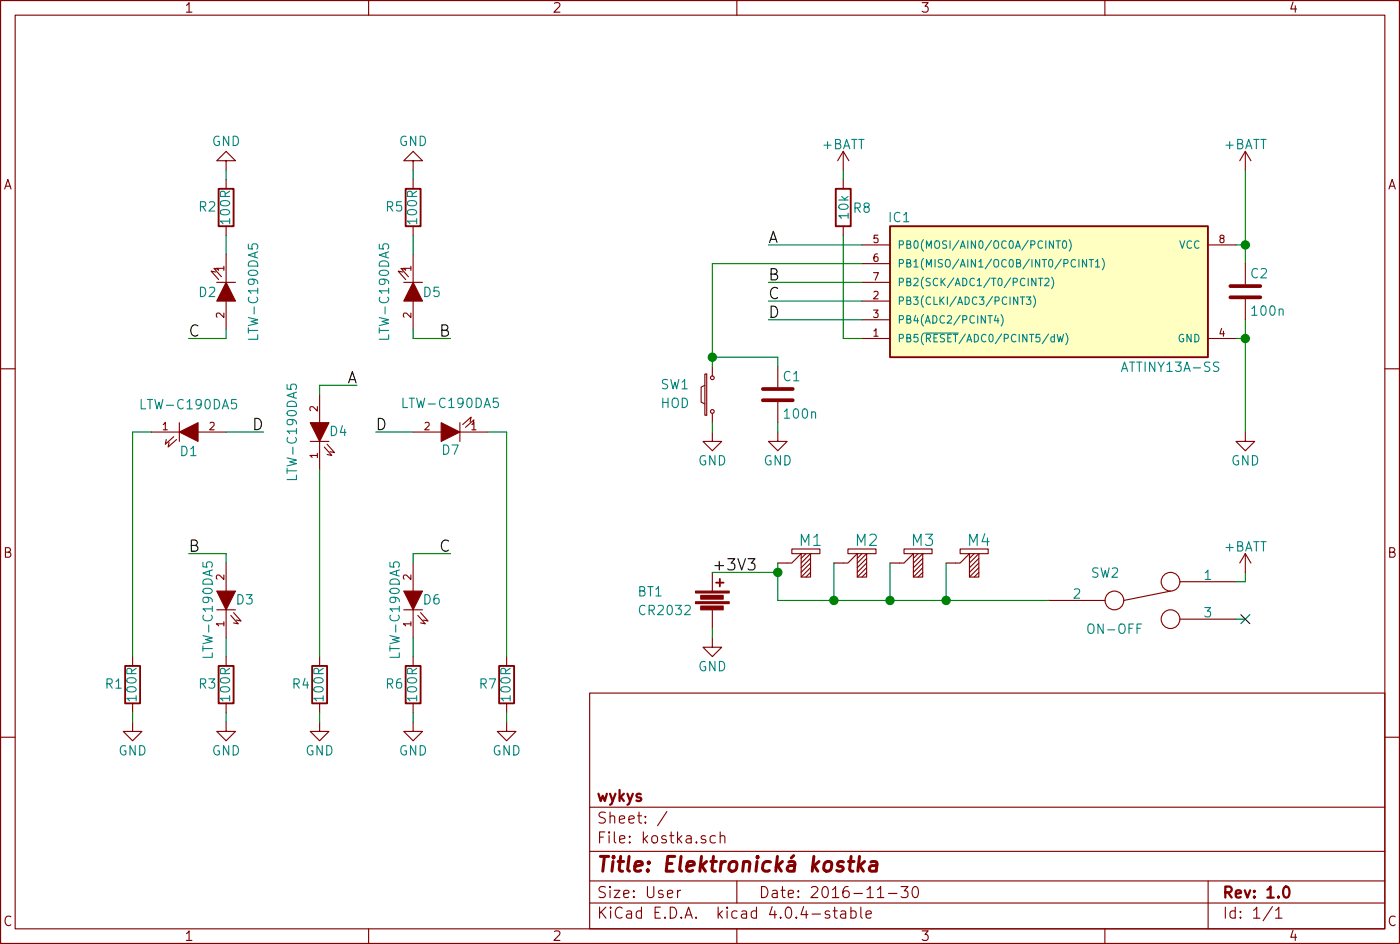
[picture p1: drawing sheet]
EESchema Schematic File Version 2
LIBS:m3
LIBS:power
LIBS:device
LIBS:transistors
LIBS:conn
LIBS:linear
LIBS:regul
LIBS:74xx
LIBS:cmos4000
LIBS:adc-dac
LIBS:memory
LIBS:xilinx
LIBS:microcontrollers
LIBS:dsp
LIBS:microchip
LIBS:analog_switches
LIBS:motorola
LIBS:texas
LIBS:intel
LIBS:audio
LIBS:interface
LIBS:digital-audio
LIBS:philips
LIBS:display
LIBS:cypress
LIBS:siliconi
LIBS:opto
LIBS:atmel
LIBS:contrib
LIBS:valves
LIBS:kostka-cache
EELAYER 25 0
EELAYER END
$Descr User 8268 5827
encoding utf-8
Sheet 1 1
Title "Elektronická kostka"
Date "2016-11-30"
Rev "1.0"
Comp "wykys"
Comment1 ""
Comment2 ""
Comment3 ""
Comment4 ""
$EndDescr
$Comp
L LED D2
U 1 1
P 1600 1950
F 0 "D2" V 1600 1850 50  0000 C CNN
F 1 "LTW-C190DA5" H 1600 2100 50  0000 C CNN
F 2 "LEDs:LED_0603" H 1600 1950 50  0001 C CNN
F 3 "" H 1600 1950 50  0000 C CNN
	1    1600 1950
	0    1    1    0   
$EndComp
$Comp
L LED D5
U 1 1
P 2600 1950
F 0 "D5" V 2600 2050 50  0000 C CNN
F 1 "LTW-C190DA5" H 2600 1800 50  0000 C CNN
F 2 "LEDs:LED_0603" H 2600 1950 50  0001 C CNN
F 3 "" H 2600 1950 50  0000 C CNN
	1    2600 1950
	0    1    1    0   
$EndComp
$Comp
L LED D6
U 1 1
P 2600 3600
F 0 "D6" V 2600 3500 50  0000 C CNN
F 1 "LTW-C190DA5" H 2550 3700 50  0000 C CNN
F 2 "LEDs:LED_0603" H 2600 3600 50  0001 C CNN
F 3 "" H 2600 3600 50  0000 C CNN
	1    2600 3600
	0    -1   -1   0   
$EndComp
$Comp
L LED D7
U 1 1
P 2800 2700
F 0 "D7" H 2800 2800 50  0000 C CNN
F 1 "LTW-C190DA5" H 2800 2550 50  0000 C CNN
F 2 "LEDs:LED_0603" H 2800 2700 50  0001 C CNN
F 3 "" H 2800 2700 50  0000 C CNN
	1    2800 2700
	-1   0    0    1   
$EndComp
$Comp
L LED D1
U 1 1
P 1400 2700
F 0 "D1" H 1400 2600 50  0000 C CNN
F 1 "LTW-C190DA5" H 1400 2850 50  0000 C CNN
F 2 "LEDs:LED_0603" H 1400 2700 50  0001 C CNN
F 3 "" H 1400 2700 50  0000 C CNN
	1    1400 2700
	1    0    0    -1  
$EndComp
$Comp
L LED D3
U 1 1
P 1600 3600
F 0 "D3" V 1600 3500 50  0000 C CNN
F 1 "LTW-C190DA5" H 1550 3700 50  0000 C CNN
F 2 "LEDs:LED_0603" H 1600 3600 50  0001 C CNN
F 3 "" H 1600 3600 50  0000 C CNN
	1    1600 3600
	0    -1   -1   0   
$EndComp
$Comp
L ATTINY13A-SS IC1
U 1 1
P 6000 1950
F 0 "IC1" H 5200 2350 50  0000 C CNN
F 1 "ATTINY13A-SS" H 6650 1550 50  0000 C CNN
F 2 "Housings_SOIC:SOIC-8_3.9x4.9mm_Pitch1.27mm" H 6600 1950 50  0001 C CIN
F 3 "" H 5200 2300 50  0000 C CNN
	1    6000 1950
	1    0    0    -1  
$EndComp
$Comp
L R R2
U 1 1
P 1600 1500
F 0 "R2" H 1700 1500 50  0000 C CNN
F 1 "100R" V 1600 1500 50  0000 C CNN
F 2 "Resistors_SMD:R_0805_HandSoldering" V 1530 1500 50  0001 C CNN
F 3 "" H 1600 1500 50  0000 C CNN
	1    1600 1500
	-1   0    0    1   
$EndComp
$Comp
L R R5
U 1 1
P 2600 1500
F 0 "R5" H 2700 1500 50  0000 C CNN
F 1 "100R" V 2600 1500 50  0000 C CNN
F 2 "Resistors_SMD:R_0805_HandSoldering" V 2530 1500 50  0001 C CNN
F 3 "" H 2600 1500 50  0000 C CNN
	1    2600 1500
	-1   0    0    1   
$EndComp
$Comp
L R R1
U 1 1
P 1100 4050
F 0 "R1" H 1200 4050 50  0000 C CNN
F 1 "100R" V 1100 4050 50  0000 C CNN
F 2 "Resistors_SMD:R_0805_HandSoldering" V 1030 4050 50  0001 C CNN
F 3 "" H 1100 4050 50  0000 C CNN
	1    1100 4050
	-1   0    0    1   
$EndComp
$Comp
L R R4
U 1 1
P 2100 4050
F 0 "R4" H 2200 4050 50  0000 C CNN
F 1 "100R" V 2100 4050 50  0000 C CNN
F 2 "Resistors_SMD:R_0805_HandSoldering" V 2030 4050 50  0001 C CNN
F 3 "" H 2100 4050 50  0000 C CNN
	1    2100 4050
	-1   0    0    1   
$EndComp
$Comp
L R R6
U 1 1
P 2600 4050
F 0 "R6" H 2700 4050 50  0000 C CNN
F 1 "100R" V 2600 4050 50  0000 C CNN
F 2 "Resistors_SMD:R_0805_HandSoldering" V 2530 4050 50  0001 C CNN
F 3 "" H 2600 4050 50  0000 C CNN
	1    2600 4050
	-1   0    0    1   
$EndComp
$Comp
L R R3
U 1 1
P 1600 4050
F 0 "R3" H 1700 4050 50  0000 C CNN
F 1 "100R" V 1600 4050 50  0000 C CNN
F 2 "Resistors_SMD:R_0805_HandSoldering" V 1530 4050 50  0001 C CNN
F 3 "" H 1600 4050 50  0000 C CNN
	1    1600 4050
	-1   0    0    1   
$EndComp
$Comp
L GND #PWR13
U 1 1
P 7050 2700
F 0 "#PWR13" H 7050 2450 50  0001 C CNN
F 1 "GND" H 7050 2550 50  0000 C CNN
F 2 "" H 7050 2700 50  0000 C CNN
F 3 "" H 7050 2700 50  0000 C CNN
	1    7050 2700
	1    0    0    -1  
$EndComp
Wire Wire Line
	7050 2100 7050 2200
Wire Wire Line
	7050 2200 7050 2700
Wire Wire Line
	7050 2200 7000 2200
Wire Wire Line
	7000 1700 7050 1700
Wire Wire Line
	7050 1300 7050 1700
Wire Wire Line
	7050 1700 7050 1800
$Comp
L C C2
U 1 1
P 7050 1950
F 0 "C2" H 7075 2050 50  0000 L CNN
F 1 "100n" H 7075 1850 50  0000 L CNN
F 2 "Capacitors_SMD:C_0805_HandSoldering" H 7088 1800 50  0001 C CNN
F 3 "" H 7050 1950 50  0000 C CNN
	1    7050 1950
	1    0    0    -1  
$EndComp
Connection ~ 7050 1700
Connection ~ 7050 2200
$Comp
L SW_PUSH_SMALL_H SW1
U 1 1
P 4200 2500
F 0 "SW1" V 4250 2700 50  0000 C CNN
F 1 "HOD" V 4150 2700 50  0000 C CNN
F 2 "Buttons_Switches_SMD:SW_SPST_PTS645" H 4200 2700 50  0001 C CNN
F 3 "" H 4200 2700 50  0000 C CNN
	1    4200 2500
	0    -1   -1   0   
$EndComp
$Comp
L C C1
U 1 1
P 4550 2500
F 0 "C1" H 4575 2600 50  0000 L CNN
F 1 "100n" H 4575 2400 50  0000 L CNN
F 2 "Capacitors_SMD:C_0805_HandSoldering" H 4588 2350 50  0001 C CNN
F 3 "" H 4550 2500 50  0000 C CNN
	1    4550 2500
	1    0    0    -1  
$EndComp
$Comp
L GND #PWR10
U 1 1
P 4550 2700
F 0 "#PWR10" H 4550 2450 50  0001 C CNN
F 1 "GND" H 4550 2550 50  0000 C CNN
F 2 "" H 4550 2700 50  0000 C CNN
F 3 "" H 4550 2700 50  0000 C CNN
	1    4550 2700
	1    0    0    -1  
$EndComp
$Comp
L GND #PWR8
U 1 1
P 4200 2700
F 0 "#PWR8" H 4200 2450 50  0001 C CNN
F 1 "GND" H 4200 2550 50  0000 C CNN
F 2 "" H 4200 2700 50  0000 C CNN
F 3 "" H 4200 2700 50  0000 C CNN
	1    4200 2700
	1    0    0    -1  
$EndComp
Wire Wire Line
	4550 2700 4550 2650
Wire Wire Line
	4200 2700 4200 2650
Wire Wire Line
	4200 1800 4200 2300
Wire Wire Line
	4200 2300 4200 2350
Wire Wire Line
	4200 1800 5000 1800
Wire Wire Line
	4550 2350 4550 2300
Wire Wire Line
	4550 2300 4200 2300
Connection ~ 4200 2300
$Comp
L R R8
U 1 1
P 4900 1500
F 0 "R8" H 5000 1500 50  0000 C CNN
F 1 "10k" V 4900 1500 50  0000 C CNN
F 2 "Resistors_SMD:R_0805_HandSoldering" V 4830 1500 50  0001 C CNN
F 3 "" H 4900 1500 50  0000 C CNN
	1    4900 1500
	1    0    0    -1  
$EndComp
Wire Wire Line
	4900 1350 4900 1300
Wire Wire Line
	4900 1650 4900 2200
Wire Wire Line
	4900 2200 5000 2200
$Comp
L LED D4
U 1 1
P 2100 2700
F 0 "D4" V 2100 2600 50  0000 C CNN
F 1 "LTW-C190DA5" H 2100 2850 50  0000 C CNN
F 2 "LEDs:LED_0603" H 2100 2700 50  0001 C CNN
F 3 "" H 2100 2700 50  0000 C CNN
	1    2100 2700
	0    -1   -1   0   
$EndComp
$Comp
L R R7
U 1 1
P 3100 4050
F 0 "R7" H 3200 4050 50  0000 C CNN
F 1 "100R" V 3100 4050 50  0000 C CNN
F 2 "Resistors_SMD:R_0805_HandSoldering" V 3030 4050 50  0001 C CNN
F 3 "" H 3100 4050 50  0000 C CNN
	1    3100 4050
	-1   0    0    1   
$EndComp
$Comp
L GND #PWR7
U 1 1
P 3100 4250
F 0 "#PWR7" H 3100 4000 50  0001 C CNN
F 1 "GND" H 3100 4100 50  0000 C CNN
F 2 "" H 3100 4250 50  0000 C CNN
F 3 "" H 3100 4250 50  0000 C CNN
	1    3100 4250
	1    0    0    -1  
$EndComp
$Comp
L GND #PWR6
U 1 1
P 2600 4250
F 0 "#PWR6" H 2600 4000 50  0001 C CNN
F 1 "GND" H 2600 4100 50  0000 C CNN
F 2 "" H 2600 4250 50  0000 C CNN
F 3 "" H 2600 4250 50  0000 C CNN
	1    2600 4250
	1    0    0    -1  
$EndComp
$Comp
L GND #PWR4
U 1 1
P 2100 4250
F 0 "#PWR4" H 2100 4000 50  0001 C CNN
F 1 "GND" H 2100 4100 50  0000 C CNN
F 2 "" H 2100 4250 50  0000 C CNN
F 3 "" H 2100 4250 50  0000 C CNN
	1    2100 4250
	1    0    0    -1  
$EndComp
$Comp
L GND #PWR3
U 1 1
P 1600 4250
F 0 "#PWR3" H 1600 4000 50  0001 C CNN
F 1 "GND" H 1600 4100 50  0000 C CNN
F 2 "" H 1600 4250 50  0000 C CNN
F 3 "" H 1600 4250 50  0000 C CNN
	1    1600 4250
	1    0    0    -1  
$EndComp
$Comp
L GND #PWR1
U 1 1
P 1100 4250
F 0 "#PWR1" H 1100 4000 50  0001 C CNN
F 1 "GND" H 1100 4100 50  0000 C CNN
F 2 "" H 1100 4250 50  0000 C CNN
F 3 "" H 1100 4250 50  0000 C CNN
	1    1100 4250
	1    0    0    -1  
$EndComp
$Comp
L GND #PWR5
U 1 1
P 2600 1300
F 0 "#PWR5" H 2600 1050 50  0001 C CNN
F 1 "GND" H 2600 1150 50  0000 C CNN
F 2 "" H 2600 1300 50  0000 C CNN
F 3 "" H 2600 1300 50  0000 C CNN
	1    2600 1300
	-1   0    0    1   
$EndComp
$Comp
L GND #PWR2
U 1 1
P 1600 1300
F 0 "#PWR2" H 1600 1050 50  0001 C CNN
F 1 "GND" H 1600 1150 50  0000 C CNN
F 2 "" H 1600 1300 50  0000 C CNN
F 3 "" H 1600 1300 50  0000 C CNN
	1    1600 1300
	-1   0    0    1   
$EndComp
Wire Wire Line
	1600 1350 1600 1300
Wire Wire Line
	2600 1350 2600 1300
Wire Wire Line
	3100 4250 3100 4200
Wire Wire Line
	2600 4250 2600 4200
Wire Wire Line
	2100 4250 2100 4200
Wire Wire Line
	1600 4250 1600 4200
Wire Wire Line
	1100 4250 1100 4200
Wire Wire Line
	1600 3900 1600 3800
Wire Wire Line
	2600 3900 2600 3800
Wire Wire Line
	2100 2900 2100 3900
Wire Wire Line
	2600 1750 2600 1650
Wire Wire Line
	1600 1750 1600 1650
Wire Wire Line
	3000 2700 3100 2700
Wire Wire Line
	1100 2700 1100 3900
Wire Wire Line
	2600 2150 2600 2200
Wire Wire Line
	1600 2700 1800 2700
Wire Wire Line
	2400 2700 2600 2700
Wire Wire Line
	1200 2700 1100 2700
Wire Wire Line
	2100 2500 2100 2450
Wire Wire Line
	3100 2700 3100 3900
Wire Wire Line
	2600 2200 2800 2200
Wire Wire Line
	1600 2150 1600 2200
Wire Wire Line
	1600 2200 1400 2200
Wire Wire Line
	2600 3400 2600 3350
Wire Wire Line
	2600 3350 2800 3350
Wire Wire Line
	1600 3400 1600 3350
Wire Wire Line
	1600 3350 1400 3350
Text Label 2300 2450 2    60   ~ 0
A
Wire Wire Line
	2100 2450 2300 2450
Text Label 2800 2200 2    60   ~ 0
B
Text Label 1400 3350 0    60   ~ 0
B
Text Label 1400 2200 0    60   ~ 0
C
Text Label 2800 3350 2    60   ~ 0
C
Text Label 2400 2700 0    60   ~ 0
D
Text Label 1800 2700 2    60   ~ 0
D
Wire Wire Line
	5000 1700 4500 1700
Wire Wire Line
	5000 1900 4500 1900
Wire Wire Line
	5000 2000 4500 2000
Wire Wire Line
	5000 2100 4500 2100
Text Label 4500 1700 0    60   ~ 0
A
Text Label 4500 1900 0    60   ~ 0
B
Text Label 4500 2000 0    60   ~ 0
C
Text Label 4500 2100 0    60   ~ 0
D
$Comp
L M3 M1
U 1 1
P 4700 3400
F 0 "M1" H 4725 3525 60  0000 C CNN
F 1 "M3" H 4700 3275 60  0001 C CNN
F 2 "Wire_Pads:SolderWirePad_single_0-8mmDrill" H 4700 3275 60  0001 C CNN
F 3 "" H 4700 3275 60  0000 C CNN
	1    4700 3400
	1    0    0    -1  
$EndComp
$Comp
L M3 M2
U 1 1
P 5000 3400
F 0 "M2" H 5025 3525 60  0000 C CNN
F 1 "M3" H 5000 3275 60  0001 C CNN
F 2 "Wire_Pads:SolderWirePad_single_0-8mmDrill" H 5000 3275 60  0001 C CNN
F 3 "" H 5000 3275 60  0000 C CNN
	1    5000 3400
	1    0    0    -1  
$EndComp
$Comp
L M3 M3
U 1 1
P 5300 3400
F 0 "M3" H 5325 3525 60  0000 C CNN
F 1 "M3" H 5300 3275 60  0001 C CNN
F 2 "Wire_Pads:SolderWirePad_single_0-8mmDrill" H 5300 3275 60  0001 C CNN
F 3 "" H 5300 3275 60  0000 C CNN
	1    5300 3400
	1    0    0    -1  
$EndComp
$Comp
L M3 M4
U 1 1
P 5600 3400
F 0 "M4" H 5625 3525 60  0000 C CNN
F 1 "M3" H 5600 3275 60  0001 C CNN
F 2 "Wire_Pads:SolderWirePad_single_0-8mmDrill" H 5600 3275 60  0001 C CNN
F 3 "" H 5600 3275 60  0000 C CNN
	1    5600 3400
	1    0    0    -1  
$EndComp
Wire Wire Line
	4550 3400 4550 3450
Wire Wire Line
	4550 3450 4550 3600
Wire Wire Line
	4850 3400 4850 3600
Wire Wire Line
	5150 3600 5150 3400
Wire Wire Line
	5450 3600 5450 3400
$Comp
L SWITCH_INV SW2
U 1 1
P 6500 3600
F 0 "SW2" H 6300 3750 50  0000 C CNN
F 1 "ON-OFF" H 6350 3450 50  0000 C CNN
F 2 "Buttons_Switches_ThroughHole:SW_Micro_SPST_Angled" H 6500 3600 50  0001 C CNN
F 3 "" H 6500 3600 50  0000 C CNN
	1    6500 3600
	1    0    0    -1  
$EndComp
Wire Wire Line
	7000 3500 7050 3500
Wire Wire Line
	7050 3500 7050 3450
NoConn ~ 7050 3700
Wire Wire Line
	7050 3700 7000 3700
Wire Wire Line
	4550 3600 4850 3600
Wire Wire Line
	4850 3600 5150 3600
Wire Wire Line
	5150 3600 5450 3600
Wire Wire Line
	5450 3600 6000 3600
Connection ~ 5450 3600
Connection ~ 5150 3600
Connection ~ 4850 3600
$Comp
L Battery BT1
U 1 1
P 4200 3600
F 0 "BT1" H 3800 3650 50  0000 L CNN
F 1 "CR2032" H 3800 3550 50  0000 L CNN
F 2 "" V 4200 3640 50  0000 C CNN
F 3 "" V 4200 3640 50  0000 C CNN
	1    4200 3600
	1    0    0    -1  
$EndComp
$Comp
L GND #PWR9
U 1 1
P 4200 3800
F 0 "#PWR9" H 4200 3550 50  0001 C CNN
F 1 "GND" H 4200 3650 50  0000 C CNN
F 2 "" H 4200 3800 50  0000 C CNN
F 3 "" H 4200 3800 50  0000 C CNN
	1    4200 3800
	1    0    0    -1  
$EndComp
Wire Wire Line
	4200 3750 4200 3800
Wire Wire Line
	4200 3450 4550 3450
Connection ~ 4550 3450
$Comp
L +BATT #PWR11
U 1 1
P 4900 1300
F 0 "#PWR11" H 4900 1150 50  0001 C CNN
F 1 "+BATT" H 4900 1440 50  0000 C CNN
F 2 "" H 4900 1300 50  0000 C CNN
F 3 "" H 4900 1300 50  0000 C CNN
	1    4900 1300
	1    0    0    -1  
$EndComp
$Comp
L +BATT #PWR12
U 1 1
P 7050 1300
F 0 "#PWR12" H 7050 1150 50  0001 C CNN
F 1 "+BATT" H 7050 1440 50  0000 C CNN
F 2 "" H 7050 1300 50  0000 C CNN
F 3 "" H 7050 1300 50  0000 C CNN
	1    7050 1300
	1    0    0    -1  
$EndComp
$Comp
L +BATT #PWR14
U 1 1
P 7050 3450
F 0 "#PWR14" H 7050 3300 50  0001 C CNN
F 1 "+BATT" H 7050 3590 50  0000 C CNN
F 2 "" H 7050 3450 50  0000 C CNN
F 3 "" H 7050 3450 50  0000 C CNN
	1    7050 3450
	1    0    0    -1  
$EndComp
Text Label 4200 3450 0    60   ~ 0
+3V3
$EndSCHEMATC
